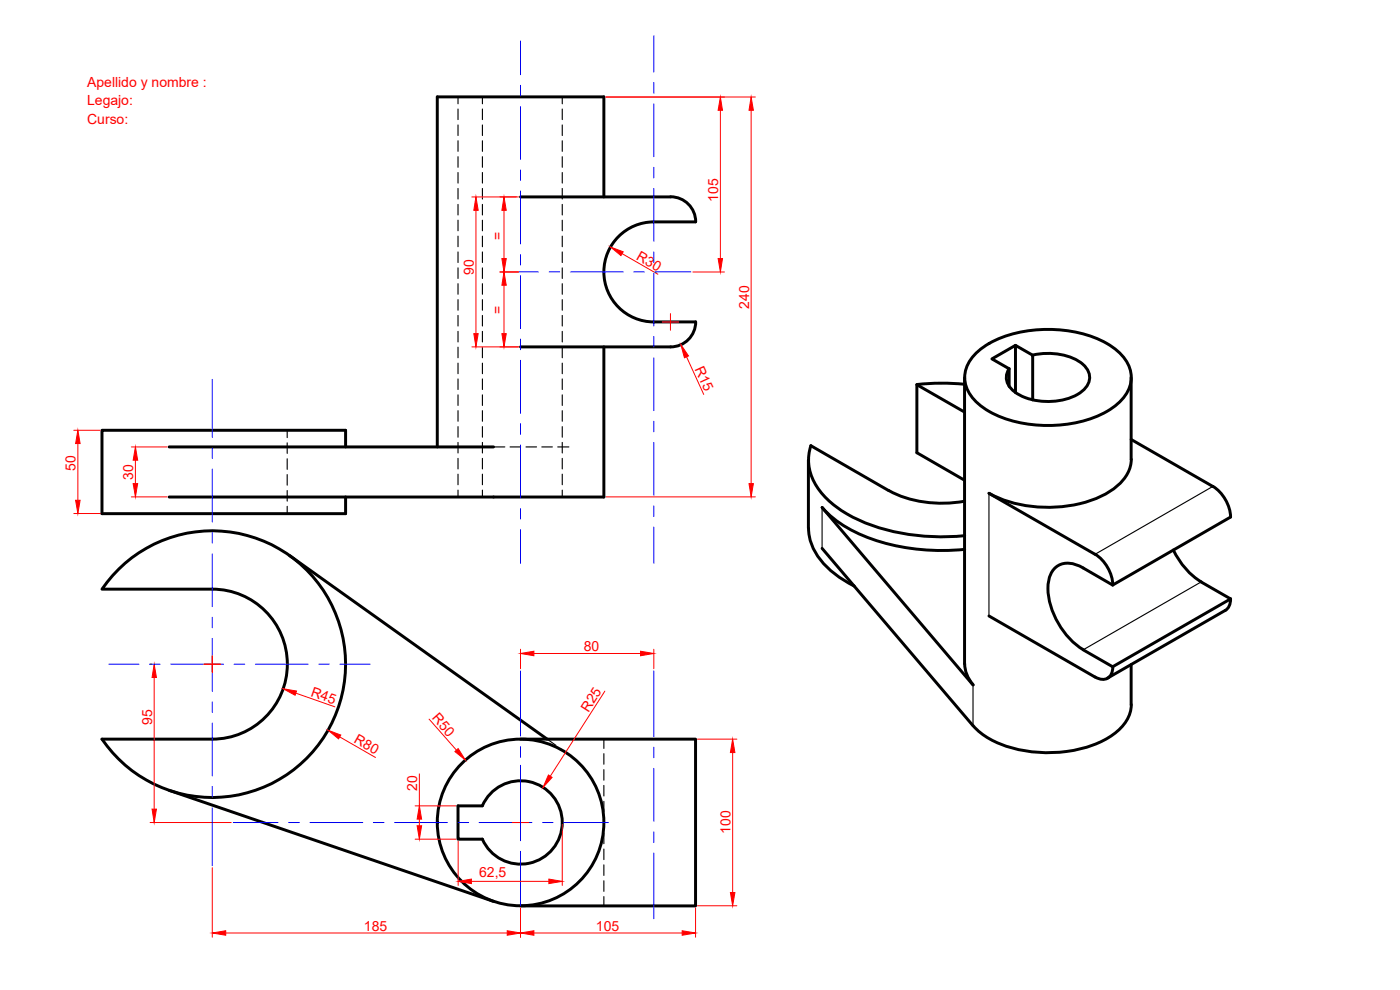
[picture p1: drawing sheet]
<svg xmlns="http://www.w3.org/2000/svg" width="420mm" height="297mm" viewBox="0 0 420 297" stroke-linecap="round" stroke-linejoin="round" font-family="sans-serif">
<!-- layer: MD_Visible -->
<g fill="none" stroke="#000" stroke-width=".89">
<path d="M156.2 59.1h45.1M181.2 59.1v-30h-50v105M201.3 59a7.5 7.5 0 0 1 7.5 7.6M208.7 66.6h-12.5a15 15 0 0 0-15 15 15 15 0 0 0 15 15h12.5M208.8 96.6a7.5 7.5 0 0 1-7.5 7.5M156.2 104.1h45.1M181.2 104.1v45h-130.4M275.2 115.4v20.4l14.3 8.3M275.2 115.4l14.3 8.2M289.5 113.3v85.9M289.5 115.3l-7.2-.3-7.1 .4M292.6 106.3a29.2 29.2 0 0 1 18.9-7.4 36.1 36.1 0 0 1 22.3 5.2 10.9 10.9 0 0 1 5.5 11.1 14.8 14.8 0 0 1-8.7 9.1 39.5 39.5 0 0 1-33.8-.9 12.8 12.8 0 0 1-7.3-9.5 9.8 9.8 0 0 1 3.1-7.6z"/>
<path d="M304.8 117.8v-14.2l5.1 3v13.4M304.8 103.6l-7.1 4.1 5.2 2.9v5.3M309.9 106.5a18.4 18.4 0 0 1 15.1 2.8 5 5 0 0 1-.6 8.4 18.7 18.7 0 0 1-20.1-.3 4.8 4.8 0 0 1-1.4-6.8M339.5 113.3v24.5a12.5 12.5 0 0 1-7.3 10.2 39.1 39.1 0 0 1-35.4 0l31.8 18.3M50.8 134.1h97.3M103.7 134.1v-5h-73.1v25h73.1v-5M242.6 138l.1 20.5a18.4 18.4 0 0 0 8.9 14.5l4.8 2.8M243.3 133.7l23.4 13.5M243.4 133.7a15.2 15.2 0 0 0 4.8 16 45.3 45.3 0 0 0 25.1 10.7 68.9 68.9 0 0 0 16.2 .3M339.5 131.9l24.5 14.1M246.7 152.3l45.3 53.2M246.7 152.3a39.2 39.2 0 0 0 21.1 11.2 67.6 67.6 0 0 0 21.7 1.3"/>
<path d="M266.8 147.2a34.9 34.9 0 0 0 22.7 3.2M364 145.9a11.7 11.7 0 0 1 5.3 9.2l-35.4 20.4-8.8-5.1a6.7 6.7 0 0 0-9 .5 11.6 11.6 0 0 0-1.1 9.8 23.8 23.8 0 0 0 10.1 14.2M35.6 170.8a40 40 0 0 1 58.3 2.2 40 40 0 0 1-5.8 58 40 40 0 0 1-57.5-9.2h33.1a22.5 22.5 0 0 0 22.5-22.5 22.5 22.5 0 0 0-22.5-22.5h-33.1l3.2-4.1zM86.9 166.7l77.3 55.1M246.7 164.5l45.3 53.2M328.7 166.3a11.7 11.7 0 0 1 5.3 9.2M352.1 165a22.7 22.7 0 0 0 8.4 9.6M360.5 174.6l8.8 5.1M369.3 179.7l-.1 1.3-.4 1-1 1.1M369.3 179.7l-35.4 20.4-8.8-5.1M289.5 199.1a9.7 9.7 0 0 0 2.6 6.4M296.8 184.8l31.8 18.3"/>
<path d="M339.5 199.4v12a11.4 11.4 0 0 1-5.4 9 37 37 0 0 1-25.7 5 27.1 27.1 0 0 1-16.3-7.6M367.7 183.1l-35.3 20.4M334 200a3.2 3.2 0 0 1-1.6 3.5 3.2 3.2 0 0 1-3.7-.4M50.8 237.1l97.3 33.4M156.2 221.8h52.5v50h-52.5M144.8 241.8a12.5 12.5 0 0 1 19.1-4.9 12.5 12.5 0 0 1 0 19.7 12.5 12.5 0 0 1-19.1-4.8M144.8 241.8h-7.3v10h7.3"/>
<circle cx="156.2" cy="246.8" r="25"/>
</g>
<!-- layer: MD_Oculto -->
<g fill="none" stroke="#000" stroke-width=".34">
<path d="M137.5 29.1v2M137.5 32.7v3.2M137.5 37.5v3.2M144.8 29.1v2M144.8 32.7v3.2M144.8 37.5v3.2M168.7 29.1v2M168.7 32.7v3.2M168.7 37.5v3.2M137.5 42.2v3.2M137.5 47v3.2M137.5 51.8v3.1"/>
<path d="M137.5 56.5v3.2M144.8 42.2v3.2M144.8 47v3.2M144.8 51.8v3.1M144.8 56.5v3.2M168.7 42.2v3.2M168.7 47v3.2M168.7 51.8v3.1M168.7 56.5v3.2M137.5 61.3v3.2M137.5 66.1v3.1M137.5 70.9v3.1"/>
<path d="M137.5 75.6v3.2M144.8 61.3v3.2M144.8 66.1v3.1M144.8 70.9v3.1M144.8 75.6v3.2M168.7 61.3v3.2M168.7 66.1v3.1M168.7 70.9v3.1M168.7 75.6v3.2M137.5 80.4v3.2M137.5 85.1v3.2M137.5 89.9v3.2"/>
<path d="M137.5 94.6v3.2M137.5 99.4v3.2M144.8 80.4v3.2M144.8 85.1v3.2M144.8 89.9v3.2M144.8 94.6v3.2M144.8 99.4v3.2M168.7 80.4v3.2M168.7 85.1v3.2M168.7 89.9v3.2M168.7 94.6v3.2M168.7 99.4v3.2"/>
<path d="M137.5 104.2v3.1M137.5 109v3.1M137.5 113.7v3.2M137.5 118.5v3.2M144.8 104.2v3.1M144.8 109v3.1M144.8 113.7v3.2M144.8 118.5v3.2M168.7 104.2v3.1M168.7 109v3.1M168.7 113.7v3.2M168.7 118.5v3.2"/>
<path d="M86.2 129.1v2.2M86.2 132.9v3.1M86.2 137.7v3.1M137.5 123.2v3.2M137.5 128v3.2M137.5 132.7v3.2M137.5 137.5v3.2M144.8 123.2v3.2M144.8 128v3.2M144.8 132.7v3.2M144.8 137.5v3.2M148.1 134.1h3.4"/>
<path d="M153.1 134.1h3.2M157.9 134.1h3.1M162.6 134.1h3.2M167.4 134.1h3.3M168.7 123.2v3.2M168.7 128v3.2M168.7 132.7v3.2M168.7 137.5v3.2M86.2 142.4v3.2M86.2 147.2v3.2M86.2 151.9v2.2M137.5 142.3v3.1"/>
<path d="M137.5 147.1v2M144.8 142.3v3.1M144.8 147.1v2M168.7 142.3v3.1M168.7 147.1v2M164.2 221.8l2.6 1.8M168.1 224.6l2.6 1.8M181.2 221.8v2.8M181.2 226.1v3.2M181.2 230.9v3.2M181.2 235.7v3.1M181.2 240.4v3.2"/>
<path d="M181.2 245.2v3.2M181.2 250v3.1M181.2 254.7v3.2M181.2 259.5v3.2M181.2 264.3v3.1M181.2 269v2.8"/>
</g>
<!-- layer: MD_Visible fina -->
<path d="M246.7 152.3v12.2M296.8 148v36.8M364 146l-35.4 20.3M360.5 174.6l-35.4 20.4M292 205.5v12.2" fill="none" stroke="#000" stroke-width=".34"/>
<!-- layer: Cotas -->
<g fill="none" stroke="#f00" stroke-width=".3">
<path d="M181.9 29.1h44.8M216.2 33.1v44.5M225.4 33.1v112M141.6 59.1h14M142.8 63.1v37M151.3 63.1v14.5M186.7 76.1l10.7 6.2M150 81.6h5.6M151.3 85.6v14.5M198.7 96.6h5M201.2 94.1v5M207.9 81.6h9.5"/>
<path d="M141.6 104.1h14M206 107l5.2 11.3M22.1 129.1h7.9M23.4 133.1v17M39.4 134.1h10.8M40.6 138.1v7M22.1 154.1h7.9M39.4 149.1h10.8M181.9 149.1h44.8M45 199.3h.7M61.2 199.3h5.1M63.7 196.8v5"/>
<path d="M156.2 194.8v5.8M160.2 196.1h32M196.2 194.8v5.8M46.3 203.3v39.5M88.8 208l11.7 4.1M128.8 215.8l8.2 9.3M181.5 207.4l-16.4 25.5M101.9 221.1l10.8 6.2M125.9 232.2v9.6M209.3 221.8h11.8M219.9 225.8v42M45 246.8h24.4"/>
<path d="M124.6 241.8h12.3M124.6 251.8h12.3M125.9 245.8v2M137.5 252.4v13.3M153.7 246.8h5M156.2 244.3v5M168.7 247.4v18.3M63.7 260.3v20.9M67.7 279.9h84.5M141.5 264.4h23.2M156.2 272.4v8.8M160.2 279.9h44.5"/>
<path d="M208.7 272.4v8.8M209.3 271.8h11.8"/>
</g>
<g fill="#f00" stroke="#f00" stroke-width=".3">
<path d="M45.6 242.8h1.3l-.6 4z"/>
<path d="M46.3 199.3l.6 4h-1.3z"/>
<path d="M98.5 219.1l3.8 1.4-.7 1.2z"/>
<path d="M85 206.7l4 .6-.4 1.3z"/>
<path d="M136.5 225.5l1-.9 2.2 3.4z"/>
<path d="M164.6 232.5l1.1 .7-2.7 3z"/>
<path d="M125.2 247.8h1.3l-.6 4z"/>
<path d="M125.9 241.8l.6 4h-1.3z"/>
<path d="M137.5 264.4l4-.6v1.3z"/>
<path d="M164.7 263.8l4 .6-4 .7z"/>
<path d="M22.7 150.1h1.3l-.6 4z"/>
<path d="M23.4 129.1l.6 4h-1.3z"/>
<path d="M40 145.1h1.3l-.7 4z"/>
<path d="M40.6 134.1l.7 4h-1.3z"/>
<path d="M224.8 145.1h1.3l-.7 4z"/>
<path d="M225.4 29.1l.7 4h-1.3z"/>
<path d="M183.2 74.1l3.8 1.5-.6 1.1z"/>
<path d="M142.8 59.1l.7 4h-1.3z"/>
<path d="M142.2 100.1h1.3l-.7 4z"/>
<path d="M204.3 103.4l2.3 3.4-1.2 .5z"/>
<path d="M156.2 279.9l4-.6v1.3z"/>
<path d="M204.7 279.3l4 .6-4 .7z"/>
<path d="M219.2 267.8h1.4l-.7 4z"/>
<path d="M219.9 221.8l.7 4h-1.4z"/>
<path d="M156.2 196.1l4-.7v1.4z"/>
<path d="M192.2 195.4l4 .7-4 .7z"/>
<path d="M152.2 279.3l4 .6-4 .7z"/>
<path d="M63.7 279.9l4-.6v1.3z"/>
<path d="M215.5 77.6h1.3l-.6 4z"/>
<path d="M216.2 29.1l.6 4h-1.3z"/>
<path d="M151.3 59.1l.6 4h-1.3z"/>
<path d="M150.6 77.6h1.3l-.6 4z"/>
<path d="M150.6 100.1h1.3l-.6 4z"/>
<path d="M151.3 81.6l.6 4h-1.3z"/>
</g>
<!-- layer: Ejes -->
<g fill="none" stroke="#00f" stroke-width=".3">
<path d="M156.2 12.3v10.1M196.2 10.7v10.9M156.2 25.6v3.2M156.2 31.9v15.9M196.2 24.8v3.2M196.2 31.1v15.9M156.2 51v3.2M156.2 57.3v15.9M196.2 50.2v3.2M196.2 56.5v15.9M156.2 76.4v3.1M196.2 75.6v3.2"/>
<path d="M150.9 81.6h10.7M156.2 82.7v15.9M164.8 81.6h3.2M171.2 81.6h15.8M190.2 81.6h3.2M196.2 81.9v15.9M196.6 81.6h10.7M63.7 113.8v17.4M156.2 101.8v3.1M156.2 108.1v15.9M196.2 101v3.2M196.2 107.3v15.9"/>
<path d="M63.7 134.4v3.2M156.2 127.2v3.1M156.2 133.5v15.9M196.2 126.4v3.2M196.2 132.7v15.9M63.7 140.7v15.9M63.7 159.8v3.2M156.2 152.6v3.1M156.2 158.9v10.1M196.2 151.8v3.2M196.2 158.1v10.9M63.7 166.1v15.9"/>
<path d="M32.6 199.3h9.1M44.9 199.3h3.1M51.2 199.3h15.9M63.7 185.2v3.2M63.7 191.5v15.9M70.3 199.3h3.1M76.6 199.3h15.9M95.7 199.3h3.1M102 199.3h9.1M63.7 210.6v3.2M63.7 216.9v15.9M156.2 201.3v19.5"/>
<path d="M196.2 201.3v19.7M63.7 236v3.2M156.2 224v3.2M156.2 229.6v22.7M196.2 224.2v3.2M196.2 230.5v15.9M63.7 242.3v17.4M70 246.8h13.5M86.7 246.8h3.1M93 246.8h15.9M112.1 246.8h3.1M118.4 246.8h15.9"/>
<path d="M137.5 246.8h3.1M143.8 246.8h15.8M156.2 255.4v16.4M162.8 246.8h3.2M169.2 246.8h13.4M196.2 249.6v3.2M196.2 255.9v19.8"/>
</g>
<g font-size="4.2" fill="#f00">
<text x="26.2" y="26.1">Apellido y nombre :</text>
<text x="26.2" y="31.7">Legajo:</text>
<text x="26.2" y="37.1">Curso:</text>
<text x="215.5" y="60.5" transform="rotate(-90 215.5 60.5)">105</text>
<text x="150.7" y="71.9" transform="rotate(-90 150.7 71.9)">=</text>
<text x="190.8" y="77.7" transform="rotate(30 190.8 77.7)">R30</text>
<text x="142.2" y="82.6" transform="rotate(-90 142.2 82.6)">90</text>
<text x="150.7" y="94.1" transform="rotate(-90 150.7 94.1)">=</text>
<text x="224.8" y="92.6" transform="rotate(-90 224.8 92.6)">240</text>
<text x="208.4" y="110.7" transform="rotate(65 208.4 110.7)">R15</text>
<text x="22.7" y="141.4" transform="rotate(-90 22.7 141.4)">50</text>
<text x="40" y="143.9" transform="rotate(-90 40 143.9)">30</text>
<text x="175.2" y="195.4">80</text>
<text x="93" y="208.7" transform="rotate(19 93 208.7)">R45</text>
<text x="129.5" y="215.5" transform="rotate(49 129.5 215.5)">R50</text>
<text x="176.6" y="213.9" transform="rotate(-57 176.6 213.9)">R25</text>
<text x="45.6" y="217.6" transform="rotate(-90 45.6 217.6)">95</text>
<text x="106" y="222.7" transform="rotate(30 106 222.7)">R80</text>
<text x="125.2" y="237.3" transform="rotate(-90 125.2 237.3)">20</text>
<text x="219.2" y="250.1" transform="rotate(-90 219.2 250.1)">100</text>
<text x="143.8" y="263.2">62,5</text>
<text x="109.2" y="279.3">185</text>
<text x="178.9" y="279.3">105</text>
</g>
</svg>
